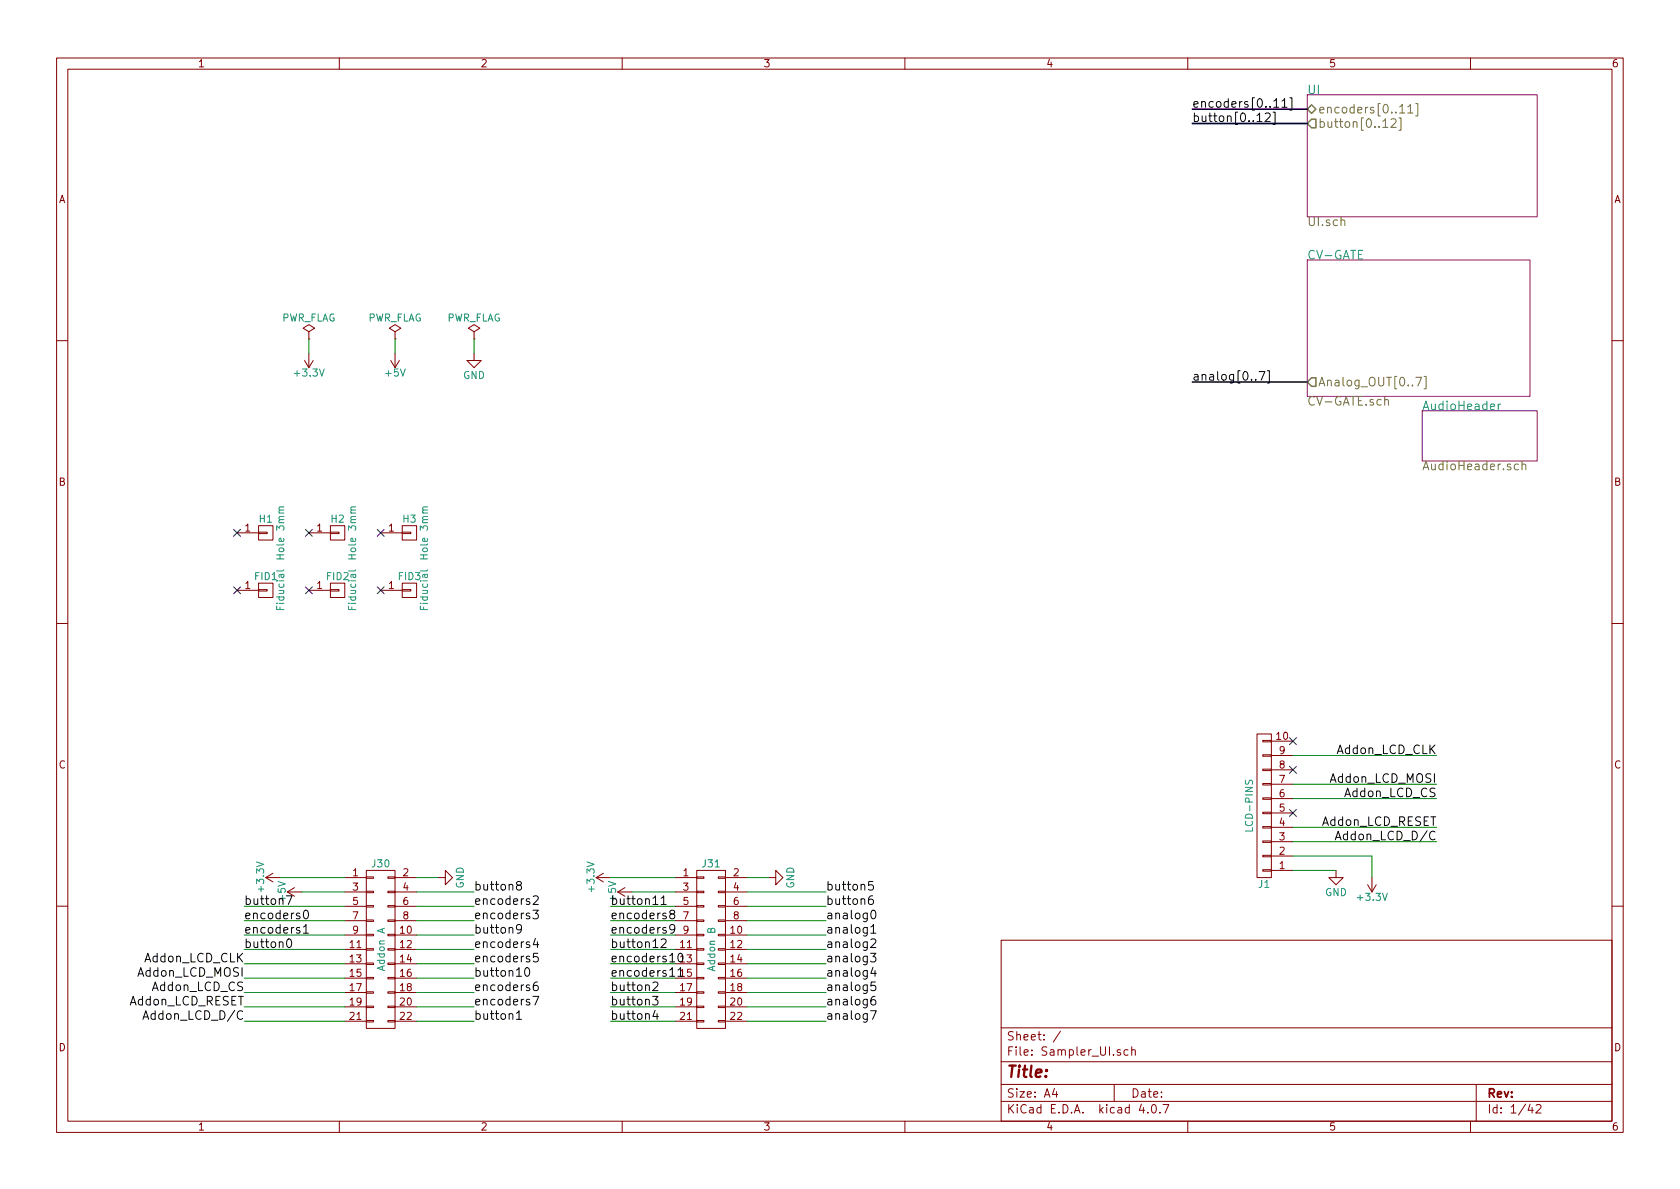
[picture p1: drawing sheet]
EESchema Schematic File Version 2
LIBS:valves
LIBS:power
LIBS:device
LIBS:transistors
LIBS:conn
LIBS:linear
LIBS:regul
LIBS:74xx
LIBS:cmos4000
LIBS:adc-dac
LIBS:memory
LIBS:xilinx
LIBS:microcontrollers
LIBS:dsp
LIBS:microchip
LIBS:analog_switches
LIBS:motorola
LIBS:texas
LIBS:intel
LIBS:audio
LIBS:interface
LIBS:digital-audio
LIBS:philips
LIBS:display
LIBS:cypress
LIBS:siliconi
LIBS:opto
LIBS:atmel
LIBS:contrib
LIBS:switches
LIBS:Sampler_UI-cache
EELAYER 25 0
EELAYER END
$Descr A4 11693 8268
encoding utf-8
Sheet 1 42
Title ""
Date ""
Rev ""
Comp ""
Comment1 ""
Comment2 ""
Comment3 ""
Comment4 ""
$EndDescr
$Sheet
S 9100 650  1600 850 
U 59706DB0
F0 "UI" 60
F1 "UI.sch" 60
F2 "encoders[0..11]" B L 9100 750 60 
F3 "button[0..12]" O L 9100 850 60 
$EndSheet
Text Label 8300 750  0    60   ~ 0
encoders[0..11]
Text Label 8300 850  0    60   ~ 0
button[0..12]
$Sheet
S 9100 1800 1550 950 
U 5970DC9F
F0 "CV-GATE" 60
F1 "CV-GATE.sch" 60
F2 "Analog_OUT[0..7]" O L 9100 2650 60 
$EndSheet
$Comp
L CONN_01X10 J1
U 1 1
P 8800 5600
F 0 "J1" H 8800 6150 50  0000 C CNN
F 1 "LCD-PINS" V 8900 5600 50  0000 C CNN
F 2 "Pin_Headers:Pin_Header_Straight_1x10_Pitch2.54mm" H 8800 5600 50  0001 C CNN
F 3 "" H 8800 5600 50  0001 C CNN
	1    8800 5600
	-1   0    0    1   
$EndComp
NoConn ~ 9000 5650
NoConn ~ 9000 5350
NoConn ~ 9000 5150
$Comp
L GND #PWR01
U 1 1
P 9300 6050
F 0 "#PWR01" H 9300 5800 50  0001 C CNN
F 1 "GND" H 9300 5900 50  0000 C CNN
F 2 "" H 9300 6050 50  0001 C CNN
F 3 "" H 9300 6050 50  0001 C CNN
	1    9300 6050
	1    0    0    -1  
$EndComp
$Comp
L +3.3V #PWR02
U 1 1
P 9550 6100
F 0 "#PWR02" H 9550 5950 50  0001 C CNN
F 1 "+3.3V" H 9550 6240 50  0000 C CNN
F 2 "" H 9550 6100 50  0001 C CNN
F 3 "" H 9550 6100 50  0001 C CNN
	1    9550 6100
	-1   0    0    1   
$EndComp
Text Label 10000 5850 2    60   ~ 0
Addon_LCD_D/C
Text Label 10000 5750 2    60   ~ 0
Addon_LCD_RESET
Text Label 10000 5550 2    60   ~ 0
Addon_LCD_CS
Text Label 10000 5450 2    60   ~ 0
Addon_LCD_MOSI
Text Label 10000 5250 2    60   ~ 0
Addon_LCD_CLK
$Sheet
S 9900 2850 800  350 
U 59853838
F0 "AudioHeader" 60
F1 "AudioHeader.sch" 60
$EndSheet
$Comp
L CONN_02X11 J31
U 1 1
P 4950 6600
F 0 "J31" H 4950 7200 50  0000 C CNN
F 1 "Addon B" V 4950 6600 50  0000 C CNN
F 2 "Pin_Headers:Pin_Header_Straight_2x11_Pitch2.54mm" H 4950 5400 50  0001 C CNN
F 3 "" H 4950 5400 50  0001 C CNN
	1    4950 6600
	1    0    0    -1  
$EndComp
$Comp
L +5V #PWR03
U 1 1
P 4400 6200
F 0 "#PWR03" H 4400 6050 50  0001 C CNN
F 1 "+5V" H 4400 6340 50  0000 C CNN
F 2 "" H 4400 6200 50  0001 C CNN
F 3 "" H 4400 6200 50  0001 C CNN
	1    4400 6200
	0    -1   -1   0   
$EndComp
$Comp
L +3.3V #PWR04
U 1 1
P 4250 6100
F 0 "#PWR04" H 4250 5950 50  0001 C CNN
F 1 "+3.3V" H 4250 6240 50  0000 C CNN
F 2 "" H 4250 6100 50  0001 C CNN
F 3 "" H 4250 6100 50  0001 C CNN
	1    4250 6100
	0    -1   -1   0   
$EndComp
$Comp
L GND #PWR05
U 1 1
P 5350 6100
F 0 "#PWR05" H 5350 5850 50  0001 C CNN
F 1 "GND" H 5350 5950 50  0000 C CNN
F 2 "" H 5350 6100 50  0001 C CNN
F 3 "" H 5350 6100 50  0001 C CNN
	1    5350 6100
	0    -1   -1   0   
$EndComp
$Comp
L CONN_02X11 J30
U 1 1
P 2650 6600
F 0 "J30" H 2650 7200 50  0000 C CNN
F 1 "Addon A" V 2650 6600 50  0000 C CNN
F 2 "Pin_Headers:Pin_Header_Straight_2x11_Pitch2.54mm" H 2650 5400 50  0001 C CNN
F 3 "" H 2650 5400 50  0001 C CNN
	1    2650 6600
	1    0    0    -1  
$EndComp
$Comp
L +5V #PWR06
U 1 1
P 2100 6200
F 0 "#PWR06" H 2100 6050 50  0001 C CNN
F 1 "+5V" H 2100 6340 50  0000 C CNN
F 2 "" H 2100 6200 50  0001 C CNN
F 3 "" H 2100 6200 50  0001 C CNN
	1    2100 6200
	0    -1   -1   0   
$EndComp
$Comp
L +3.3V #PWR07
U 1 1
P 1950 6100
F 0 "#PWR07" H 1950 5950 50  0001 C CNN
F 1 "+3.3V" H 1950 6240 50  0000 C CNN
F 2 "" H 1950 6100 50  0001 C CNN
F 3 "" H 1950 6100 50  0001 C CNN
	1    1950 6100
	0    -1   -1   0   
$EndComp
$Comp
L GND #PWR08
U 1 1
P 3050 6100
F 0 "#PWR08" H 3050 5850 50  0001 C CNN
F 1 "GND" H 3050 5950 50  0000 C CNN
F 2 "" H 3050 6100 50  0001 C CNN
F 3 "" H 3050 6100 50  0001 C CNN
	1    3050 6100
	0    -1   -1   0   
$EndComp
Text Label 1700 6700 2    60   ~ 0
Addon_LCD_CLK
Text Label 1700 6800 2    60   ~ 0
Addon_LCD_MOSI
Text Label 1700 6900 2    60   ~ 0
Addon_LCD_CS
Text Label 1700 7000 2    60   ~ 0
Addon_LCD_RESET
Text Label 1700 7100 2    60   ~ 0
Addon_LCD_D/C
Wire Bus Line
	9100 750  8300 750 
Wire Bus Line
	9100 850  8300 850 
Wire Wire Line
	9000 6050 9300 6050
Wire Wire Line
	9000 5950 9550 5950
Wire Wire Line
	9000 5850 10000 5850
Wire Wire Line
	9000 5550 10000 5550
Wire Wire Line
	9000 5450 10000 5450
Wire Wire Line
	9000 5250 10000 5250
Wire Wire Line
	9000 5750 10000 5750
Wire Wire Line
	9550 5950 9550 6100
Wire Wire Line
	4250 6100 4700 6100
Wire Wire Line
	5200 6100 5350 6100
Wire Wire Line
	4400 6200 4700 6200
Wire Wire Line
	1950 6100 2400 6100
Wire Wire Line
	2900 6100 3050 6100
Wire Wire Line
	2100 6200 2400 6200
Wire Wire Line
	2400 6300 1700 6300
Wire Wire Line
	2400 6400 1700 6400
Wire Wire Line
	2400 6500 1700 6500
Wire Wire Line
	2400 6600 1700 6600
Wire Wire Line
	2400 6700 1700 6700
Wire Wire Line
	2400 6800 1700 6800
Wire Wire Line
	2400 6900 1700 6900
Wire Wire Line
	2400 7000 1700 7000
Wire Wire Line
	2400 7100 1700 7100
Wire Wire Line
	2900 6200 3300 6200
Wire Wire Line
	2900 6300 3300 6300
Wire Wire Line
	2900 6400 3300 6400
Wire Wire Line
	2900 6500 3300 6500
Wire Wire Line
	2900 6600 3300 6600
Wire Wire Line
	2900 6700 3300 6700
Wire Wire Line
	2900 6800 3300 6800
Wire Wire Line
	2900 6900 3300 6900
Wire Wire Line
	2900 7000 3300 7000
Wire Wire Line
	2900 7100 3300 7100
Wire Wire Line
	4700 6300 4250 6300
Wire Wire Line
	4700 6400 4250 6400
Wire Wire Line
	4700 6500 4250 6500
Wire Wire Line
	4700 6600 4250 6600
Wire Wire Line
	4700 6700 4250 6700
Wire Wire Line
	4700 6800 4250 6800
Wire Wire Line
	4250 6900 4700 6900
Wire Wire Line
	4700 7000 4250 7000
Wire Wire Line
	4250 7100 4700 7100
Wire Wire Line
	5200 6200 5750 6200
Wire Wire Line
	5200 6300 5750 6300
Wire Wire Line
	5200 6400 5750 6400
Wire Wire Line
	5200 6500 5750 6500
Wire Wire Line
	5200 6600 5750 6600
Wire Wire Line
	5200 6700 5750 6700
Wire Wire Line
	5200 6800 5750 6800
Wire Wire Line
	5200 7000 5750 7000
Wire Wire Line
	5200 7100 5750 7100
Text Label 1700 6300 0    60   ~ 0
button7
Text Label 1700 6400 0    60   ~ 0
encoders0
Text Label 1700 6500 0    60   ~ 0
encoders1
Text Label 1700 6600 0    60   ~ 0
button0
Text Label 3300 6200 0    60   ~ 0
button8
Text Label 3300 6300 0    60   ~ 0
encoders2
Text Label 3300 6400 0    60   ~ 0
encoders3
Text Label 3300 6500 0    60   ~ 0
button9
Text Label 3300 6600 0    60   ~ 0
encoders4
Text Label 3300 6700 0    60   ~ 0
encoders5
Text Label 3300 6800 0    60   ~ 0
button10
Text Label 3300 6900 0    60   ~ 0
encoders6
Text Label 3300 7000 0    60   ~ 0
encoders7
Text Label 3300 7100 0    60   ~ 0
button1
Text Label 4250 6300 0    60   ~ 0
button11
Text Label 4250 6400 0    60   ~ 0
encoders8
Text Label 4250 6500 0    60   ~ 0
encoders9
Text Label 4250 6600 0    60   ~ 0
button12
Text Label 4250 6700 0    60   ~ 0
encoders10
Text Label 4250 6800 0    60   ~ 0
encoders11
Text Label 4250 6900 0    60   ~ 0
button2
Text Label 4250 7000 0    60   ~ 0
button3
Text Label 4250 7100 0    60   ~ 0
button4
Text Label 5750 6200 0    60   ~ 0
button5
Text Label 5750 6300 0    60   ~ 0
button6
Text Label 8300 2650 0    60   ~ 0
analog[0..7]
Text Label 5750 6400 0    60   ~ 0
analog0
Text Label 5750 6500 0    60   ~ 0
analog1
Text Label 5750 6600 0    60   ~ 0
analog2
Text Label 5750 6700 0    60   ~ 0
analog3
Text Label 5750 6800 0    60   ~ 0
analog4
Text Label 5750 6900 0    60   ~ 0
analog5
Text Label 5750 7000 0    60   ~ 0
analog6
Text Label 5750 7100 0    60   ~ 0
analog7
Wire Bus Line
	8300 2650 9100 2650
Wire Wire Line
	5200 6900 5750 6900
$Comp
L PWR_FLAG #FLG09
U 1 1
P 2150 2350
F 0 "#FLG09" H 2150 2425 50  0001 C CNN
F 1 "PWR_FLAG" H 2150 2500 50  0000 C CNN
F 2 "" H 2150 2350 50  0001 C CNN
F 3 "" H 2150 2350 50  0001 C CNN
	1    2150 2350
	1    0    0    -1  
$EndComp
$Comp
L PWR_FLAG #FLG010
U 1 1
P 2750 2350
F 0 "#FLG010" H 2750 2425 50  0001 C CNN
F 1 "PWR_FLAG" H 2750 2500 50  0000 C CNN
F 2 "" H 2750 2350 50  0001 C CNN
F 3 "" H 2750 2350 50  0001 C CNN
	1    2750 2350
	1    0    0    -1  
$EndComp
$Comp
L PWR_FLAG #FLG011
U 1 1
P 3300 2350
F 0 "#FLG011" H 3300 2425 50  0001 C CNN
F 1 "PWR_FLAG" H 3300 2500 50  0000 C CNN
F 2 "" H 3300 2350 50  0001 C CNN
F 3 "" H 3300 2350 50  0001 C CNN
	1    3300 2350
	1    0    0    -1  
$EndComp
$Comp
L +3.3V #PWR012
U 1 1
P 2150 2450
F 0 "#PWR012" H 2150 2300 50  0001 C CNN
F 1 "+3.3V" H 2150 2590 50  0000 C CNN
F 2 "" H 2150 2450 50  0001 C CNN
F 3 "" H 2150 2450 50  0001 C CNN
	1    2150 2450
	-1   0    0    1   
$EndComp
$Comp
L +5V #PWR013
U 1 1
P 2750 2450
F 0 "#PWR013" H 2750 2300 50  0001 C CNN
F 1 "+5V" H 2750 2590 50  0000 C CNN
F 2 "" H 2750 2450 50  0001 C CNN
F 3 "" H 2750 2450 50  0001 C CNN
	1    2750 2450
	-1   0    0    1   
$EndComp
$Comp
L GND #PWR014
U 1 1
P 3300 2450
F 0 "#PWR014" H 3300 2200 50  0001 C CNN
F 1 "GND" H 3300 2300 50  0000 C CNN
F 2 "" H 3300 2450 50  0001 C CNN
F 3 "" H 3300 2450 50  0001 C CNN
	1    3300 2450
	1    0    0    -1  
$EndComp
Wire Wire Line
	2150 2350 2150 2450
Wire Wire Line
	2750 2350 2750 2450
Wire Wire Line
	3300 2350 3300 2450
$Comp
L CONN_01X01 FID1
U 1 1
P 1850 4100
F 0 "FID1" H 1850 4200 50  0000 C CNN
F 1 "Fiducial" V 1950 4100 50  0000 C CNN
F 2 "Fiducials:Fiducial_1mm_Dia_2.54mm_Outer_CopperTop" H 1850 4100 50  0001 C CNN
F 3 "" H 1850 4100 50  0001 C CNN
	1    1850 4100
	1    0    0    -1  
$EndComp
NoConn ~ 1650 4100
$Comp
L CONN_01X01 H3
U 1 1
P 2850 3700
F 0 "H3" H 2850 3800 50  0000 C CNN
F 1 "Hole 3mm" V 2950 3700 50  0000 C CNN
F 2 "holes:hole_3mm" H 2850 3700 50  0001 C CNN
F 3 "" H 2850 3700 50  0001 C CNN
	1    2850 3700
	1    0    0    -1  
$EndComp
$Comp
L CONN_01X01 H2
U 1 1
P 2350 3700
F 0 "H2" H 2350 3800 50  0000 C CNN
F 1 "Hole 3mm" V 2450 3700 50  0000 C CNN
F 2 "holes:hole_3mm" H 2350 3700 50  0001 C CNN
F 3 "" H 2350 3700 50  0001 C CNN
	1    2350 3700
	1    0    0    -1  
$EndComp
NoConn ~ 2650 3700
NoConn ~ 2150 3700
$Comp
L CONN_01X01 H1
U 1 1
P 1850 3700
F 0 "H1" H 1850 3800 50  0000 C CNN
F 1 "Hole 3mm" V 1950 3700 50  0000 C CNN
F 2 "holes:hole_3mm" H 1850 3700 50  0001 C CNN
F 3 "" H 1850 3700 50  0001 C CNN
	1    1850 3700
	1    0    0    -1  
$EndComp
$Comp
L CONN_01X01 FID2
U 1 1
P 2350 4100
F 0 "FID2" H 2350 4200 50  0000 C CNN
F 1 "Fiducial" V 2450 4100 50  0000 C CNN
F 2 "Fiducials:Fiducial_1mm_Dia_2.54mm_Outer_CopperTop" H 2350 4100 50  0001 C CNN
F 3 "" H 2350 4100 50  0001 C CNN
	1    2350 4100
	1    0    0    -1  
$EndComp
$Comp
L CONN_01X01 FID3
U 1 1
P 2850 4100
F 0 "FID3" H 2850 4200 50  0000 C CNN
F 1 "Fiducial" V 2950 4100 50  0000 C CNN
F 2 "Fiducials:Fiducial_1mm_Dia_2.54mm_Outer_CopperTop" H 2850 4100 50  0001 C CNN
F 3 "" H 2850 4100 50  0001 C CNN
	1    2850 4100
	1    0    0    -1  
$EndComp
NoConn ~ 2650 4100
NoConn ~ 2150 4100
NoConn ~ 1650 3700
$EndSCHEMATC
